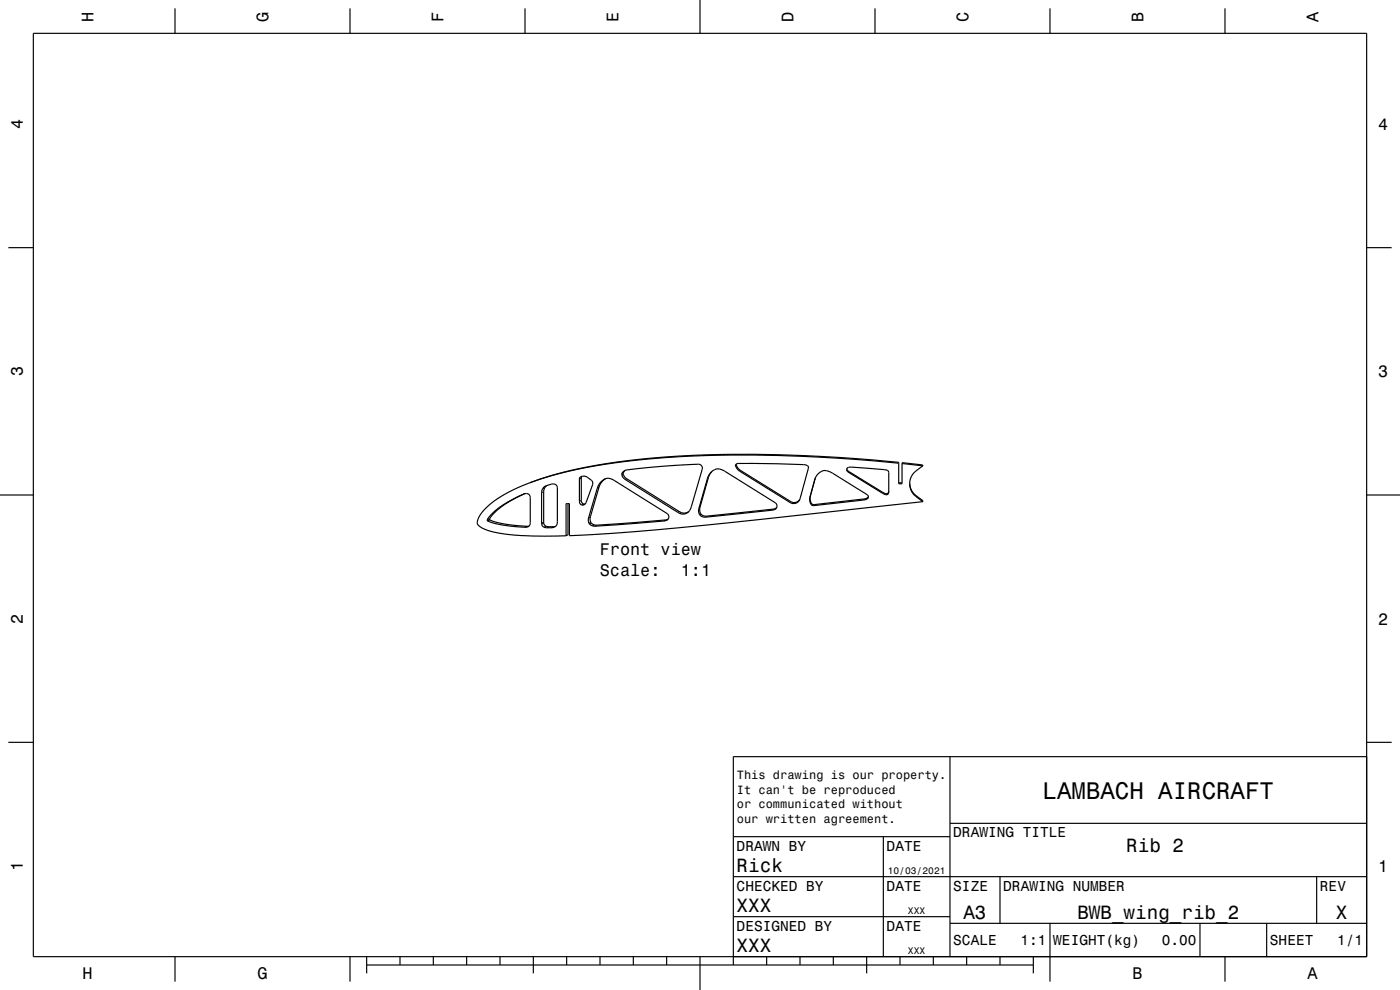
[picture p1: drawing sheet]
<svg xmlns="http://www.w3.org/2000/svg" width="420mm" height="297mm" viewBox="0 0 420 297" stroke-linecap="round" stroke-linejoin="round" font-family="sans-serif">
<g fill="none" stroke="#000" stroke-width=".3">
<path d="M157.2 148.2h-.2M158.1 157.9l-.6 .3M158.5 158l-.2 .1M163.1 147.5l-.6 .3M163.1 156.7l-.6 .3M163.1 156.9l-.6 .3M163.4 146.4l-.6 .2M163.8 157.9l-.6 .3M164.7 158l-.6 .3M166 158l-.6 .3M174.4 150.1l-.6 .3M174.4 143.5l-.6 .2"/>
<path d="M175.1 151.2l-.5 .3M175.4 151.2l-.5 .3M177.1 155l-.5 .3M177.2 156.7l-.5 .3M177.4 156.9l-.6 .3M178.2 157.5l-.5 .3M179 157.6l-.5 .3M179.7 146.2l-.5 .2M181.5 143.7h-.1M187 142.1l-.5 .2M187 142.3l-.4 .3M188 143.6l-.4 .2"/>
<path d="M199.6 156l-.4 .3M200.4 155.8l-.3 .2M203.7 153.4l-.4 .3M204.4 153.8l-.3 .3M210 152.2l-.3 .3M210.1 154l-.3 .3M210.2 154.2l-.3 .3M212 154.8l-.3 .4M212.5 143.3l-.3 .2M222.2 141.1l-.3 .3M231.9 152.7l-.1 .3M232.6 152.5l-.2 .4"/>
<path d="M237.2 150.5l-.1 .3M243.1 148.8l-.1 .3M243.3 150.9l-.1 .3M243.4 151l-.1 .3M244.3 151.4l-.1 .3M244.5 143.6l-.1 .3M254.3 141.2l-.1 .2M254.8 141.6v.2M259.2 149.7l-.1 .3M260.2 149.4v.3M264.8 147.7v.3M265.7 148.1v.3"/>
<path d="M266.6 147.5v.3M274.7 148.6v.3"/>
</g>
<g fill="none" stroke="#000" stroke-width=".35">
<path d="M10 10h400v277h-400zM52.5 2.5v7.5M105 2.5v7.5M157.5 2.5v7.5M210 0v10M262.5 2.5v7.5M315 2.5v7.5M367.5 2.5v7.5M2.5 74.3h7.5M410 74.3h7.5M220.8 139.3l.6-.3h4.9l14.8 .4a1.25 1.25 0 0 1 1.4 1.1l-2.5 9a1.99 1.99 0 0 1-2.9 1.3l-15.2-9.4a1.93 1.93 0 0 1-1.1-2.1zM220.9 139.5l.5 .9 .8 .7 15 9.4a1.97 1.97 0 0 0 2.8-.7"/>
<path d="M220.9 139.5l-.2 .2M220.9 139.2v.3M269.6 139a393.7 393.7 0 0 0-79-.9 133.4 133.4 0 0 0-31.7 6.8M270.6 139.1l6.3 .7M276.9 139.8l-.9 .5a5.2 5.2 0 0 0-3.1 4.8 5.2 5.2 0 0 0 3 4.7l1 .7M276.9 139.8l-.1-.3-6.2-.7v6.3h-1v-6.4a392.3 392.3 0 0 0-78.3-.9 127.6 127.6 0 0 0-32.4 7.1M0 148.5h10M146.2 155.9a18.8 18.8 0 0 1 8.1-6.4l2.9-1.3a1.28 1.28 0 0 1 1.9 1v7.6a1.33 1.33 0 0 1-1.6 1.4l-7.2-.8-4.1-1.1M146.2 155.9v.4M146.9 155.6v.4M146.9 155.6l-.7 .3M146.9 156a35.3 35.3 0 0 0 11.8 1.8"/>
<path d="M146.9 156l-.7 .3M157.4 148.1a23 23 0 0 0-10.5 7.5M158.9 144.9a32.2 32.2 0 0 0-14.3 8.8 3.7 3.7 0 0 0-1.2 3.8 10.7 10.7 0 0 0 6.4 2.5 97.6 97.6 0 0 0 20 .7M162.5 147.8v9.2a1.68 1.68 0 0 0 2.3 1.3 1.87 1.87 0 0 0 2.4-1.8v-10.2a1.59 1.59 0 0 0-2.6-.8 2.26 2.26 0 0 0-2.1 2.3M164.1 145.6l-.7 .7-.3 1v9.4a1.67 1.67 0 0 0 2.3 1.3l1.3-.1M170.4 151.1v9.3l-.6 .3M174.6 142.9l-.2 .6v6.6l.4 .9 .8 .2M175.3 151.4a.96 .96 0 0 1-1.1 0 .96 .96 0 0 1-.4-1v-6.7a1.62 1.62 0 0 1 2.8-.2 1.76 1.76 0 0 1 1.2 2l-2 5.4-.5 .5M180.3 144.6a2.64 2.64 0 0 1 3.5-.7l16.3 10.2a1.24 1.24 0 0 1 .4 1.4 1.24 1.24 0 0 1-1.3 .8l-20.7 1.6a1.81 1.81 0 0 1-1.9-2.6l2.6-8.9zM181.7 143.6l-1 .7-.8 1.2-2.8 9.5a1.8 1.8 0 0 0 1.9 2.6l12.4-.9 8.2-.7 .8-.2M186.9 141.5l1-.5 4.8-.6 16.2-1.1a1.31 1.31 0 0 1 1.8 1.5l-3.3 11.2a2.55 2.55 0 0 1-4.1 1.7l-15.9-10a1.45 1.45 0 0 1-.5-2.2zM187.6 141.1a1.47 1.47 0 0 0 .4 2.5l15.9 9.9 1.5 .4 1.2-.4"/>
<path d="M213.3 141.7a2.88 2.88 0 0 1 4.1-.3l15.1 9.4a1.32 1.32 0 0 1 .4 1.7 1.32 1.32 0 0 1-1.6 .6l-18.9 2a2 2 0 0 1-2.2-.4 2 2 0 0 1-.5-2.2l2.6-9.1zM213.6 141.4l-1 1.7-2.6 9.1a2 2 0 0 0 .5 2.2 2 2 0 0 0 2.2 .4l19.2-2.1M233 152.2l-1.1 .5M244.6 143.4l-1.5 5.6v1a1.34 1.34 0 0 0 1.2 1.4l14.9-1.7 1-.3 .3-.4M245.5 142.1a3.2 3.2 0 0 1 4.3-.1l10.4 6.4a.89 .89 0 0 1 .2 1.1 .89 .89 0 0 1-1 .5l-15.2 1.7a1.75 1.75 0 0 1-1.2-2.4l1.5-5.7zM254 140.6l.7 .9 10.1 6.2a1.02 1.02 0 0 0 1 .4 1.02 1.02 0 0 0 .8-.8M254.1 140.5a7.7 7.7 0 0 1 3.9-.2l7.3 .6a1.17 1.17 0 0 1 1.3 .8v5.7a.99 .99 0 0 1-.7 1 .99 .99 0 0 1-1.1-.4l-10-6.2a.93 .93 0 0 1-.7-1.3zM269.6 144.8h1M272.9 145a6.9 6.9 0 0 0 3.7 5l.3 .5M276.9 150.5a2628 2628 0 0 1-92.7 9.5l-13.4 .7v-9.6h-1v9.6M410 148.5h10M2.5 222.7h7.5"/>
<path d="M285 227v60M410 222.7h7.5M410 227h-190v62.5M220 251h65M265 251v36M285 247h125M220 275h65M220 263h190M285 277h125M300 263v14M315 277v17.5M360 277v10"/>
<path d="M380 277v10M395 263v14M52.5 287v7.5M105 287v7.5M110 289.5h200M110 287v5M120 287v2.5M130 287v2.5M140 287v2.5M150 287v2.5M160 287v5M170 287v2.5"/>
<path d="M180 287v2.5M190 287v2.5M200 287v2.5M210 287v10M230 287v2.5M240 287v2.5M250 287v2.5M260 287v5M270 287v2.5M280 287v2.5M290 287v2.5M300 287v2.5"/>
<path d="M310 287v5M367.5 287v7.5"/>
</g>
<text font-size="7.2" x="312.8" y="239.6">LAMBACH AIRCRAFT</text>
<g font-size="5.8">
<text x="337.9" y="255.6">Rib 2</text>
<text x="221" y="261.6">Rick</text>
<text x="221" y="273.6">XXX</text>
<text x="289" y="275.6">A3</text>
<text x="323.2" y="275.6">BWB_wing_rib_2</text>
<text x="400.8" y="275.6">X</text>
<text x="221" y="285.6">XXX</text>
</g>
<g font-size="5">
<text x="28.1" y="6.5" transform="rotate(-90 28.1 6.5)">H</text>
<text x="80.6" y="6.5" transform="rotate(-90 80.6 6.5)">G</text>
<text x="133.1" y="6.5" transform="rotate(-90 133.1 6.5)">F</text>
<text x="185.6" y="6.5" transform="rotate(-90 185.6 6.5)">E</text>
<text x="238.1" y="6.5" transform="rotate(-90 238.1 6.5)">D</text>
<text x="290.6" y="6.5" transform="rotate(-90 290.6 6.5)">C</text>
<text x="343.1" y="6.5" transform="rotate(-90 343.1 6.5)">B</text>
<text x="395.6" y="6.5" transform="rotate(-90 395.6 6.5)">A</text>
<text x="6.8" y="38.7" transform="rotate(-90 6.8 38.7)">4</text>
<text x="413.5" y="39">4</text>
<text x="6.8" y="112.9" transform="rotate(-90 6.8 112.9)">3</text>
<text x="413.5" y="113.2">3</text>
<text x="180" y="166.6">Front view</text>
<text x="180" y="172.7">Scale:</text>
<text x="204.2" y="172.7">1:1</text>
<text x="6.8" y="187.1" transform="rotate(-90 6.8 187.1)">2</text>
<text x="413.5" y="187.4">2</text>
<text x="6.8" y="261.3" transform="rotate(-90 6.8 261.3)">1</text>
<text x="413.5" y="261.6">1</text>
<text x="24.7" y="293.8">H</text>
<text x="77.2" y="293.8">G</text>
<text x="339.7" y="293.8">B</text>
<text x="392.2" y="293.8">A</text>
</g>
<g font-size="4.3">
<text x="286" y="251.2">DRAWING TITLE</text>
<text x="221" y="255.2">DRAWN BY</text>
<text x="266" y="255.2">DATE</text>
<text x="221" y="267.2">CHECKED BY</text>
<text x="266" y="267.2">DATE</text>
<text x="286" y="267.2">SIZE</text>
<text x="301" y="267.2">DRAWING NUMBER</text>
<text x="396" y="267.2">REV</text>
<text x="221" y="279.2">DESIGNED BY</text>
<text x="266" y="279.2">DATE</text>
<text x="286" y="283.6">SCALE</text>
<text x="306.2" y="283.6">1:1</text>
<text x="316" y="283.6">WEIGHT(kg)</text>
<text x="348.6" y="283.6">0.00</text>
<text x="381" y="283.6">SHEET</text>
<text x="401.2" y="283.6">1/1</text>
</g>
<g font-size="3.6">
<text x="221.1" y="233.8">This drawing is our property.</text>
<text x="221.1" y="238.1">It can't be reproduced</text>
<text x="221.1" y="242.5">or communicated without</text>
<text x="221.1" y="246.8">our written agreement.</text>
</g>
<g font-size="2.9">
<text x="266.3" y="262.3">10/03/2021</text>
<text x="272.4" y="274.3">XXX</text>
<text x="272.4" y="286.3">XXX</text>
</g>
</svg>
